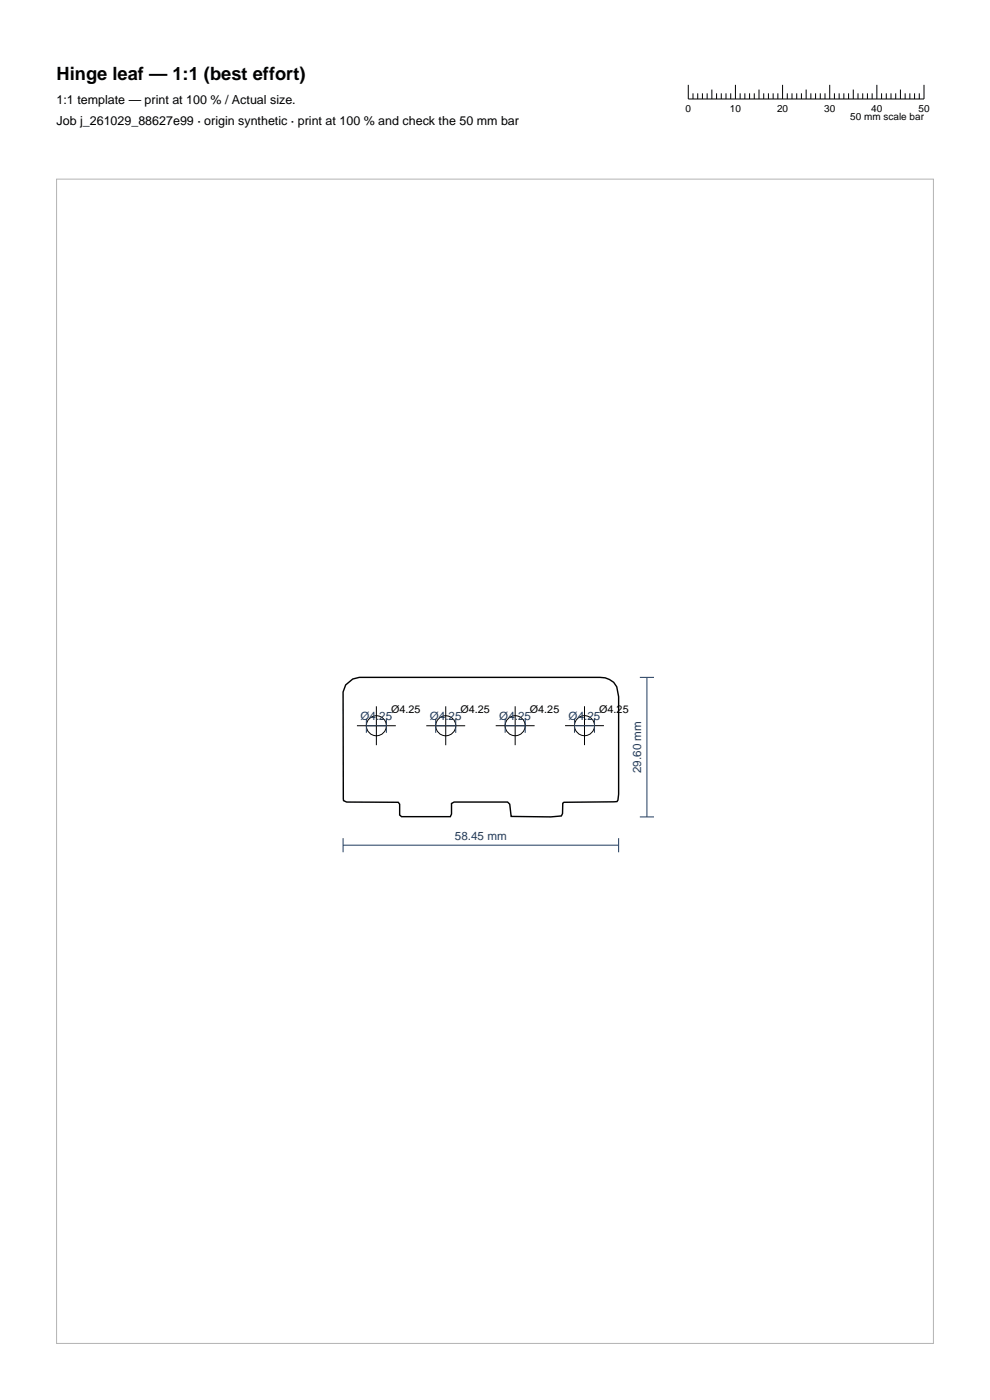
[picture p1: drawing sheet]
<svg xmlns="http://www.w3.org/2000/svg" width="210mm" height="297mm" viewBox="0 0 210 297" stroke-linecap="round" stroke-linejoin="round" font-family="sans-serif">
<g fill="none" stroke="#000" stroke-width=".21">
<path d="M146 18v3h50v-3M147 19.8v1.2M148 19.8v1.2M149 19.8v1.2M150 19.8v1.2M151 19v2M152 19.8v1.2M153 19.8v1.2M154 19.8v1.2M155 19.8v1.2M156 18v3M157 19.8v1.2"/>
<path d="M158 19.8v1.2M159 19.8v1.2M160 19.8v1.2M161 19v2M162 19.8v1.2M163 19.8v1.2M164 19.8v1.2M165 19.8v1.2M166 18v3M167 19.8v1.2M168 19.8v1.2M169 19.8v1.2"/>
<path d="M170 19.8v1.2M171 19v2M172 19.8v1.2M173 19.8v1.2M174 19.8v1.2M175 19.8v1.2M176 18v3M177 19.8v1.2M178 19.8v1.2M179 19.8v1.2M180 19.8v1.2M181 19v2"/>
<path d="M182 19.8v1.2M183 19.8v1.2M184 19.8v1.2M185 19.8v1.2M186 18v3M187 19.8v1.2M188 19.8v1.2M189 19.8v1.2M190 19.8v1.2M191 19v2M192 19.8v1.2M193 19.8v1.2"/>
<path d="M194 19.8v1.2M195 19.8v1.2M75.7 154h8.3M79.8 149.8v8.3M90.4 154h8.3M94.5 149.8v8.3M105.2 154h8.2M109.3 149.8v8.3M119.9 153.9h8.2M124 149.8v8.3"/>
<circle cx="79.8" cy="154" r="2.13"/>
<circle cx="94.5" cy="154" r="2.13"/>
<circle cx="109.3" cy="154" r="2.13"/>
<circle cx="124" cy="153.9" r="2.13"/>
</g>
<path d="M73.3 145.3l1.5-1.3 1.4-.3h51.1a3.8 3.8 0 0 1 3.9 4.1v20.7l-.1 1.2-.2 .3-11.3 .2-.2 .2-.1 2.2-.2 .5-2.3 .2-8.4-.1-.3-2.6-.4-.4h-11.4l-.5 .3v2.2l-.3 .5h-10.3l-.4-.3v-2.3l-.3-.4h-11l-.6-.3-.1-23.1z" fill="none" stroke="#000" stroke-width=".3"/>
<g fill="none" stroke="#1f3b5e" stroke-width=".21">
<path d="M77.7 154h4.3M77.7 152.5v3M82 152.5v3M92.4 154h4.3M92.4 152.5v3M96.7 152.5v3M107.2 154h4.2M107.2 152.5v3M111.4 152.5v3M121.9 153.9h4.2M121.9 152.4v3M126.1 152.4v3"/>
<path d="M135.7 143.7h3M137.2 143.7v29.6M72.8 179.3h58.4M72.8 177.8v3M131.2 177.8v3M135.7 173.3h3"/>
</g>
<path d="M12 38h186v247h-186z" fill="none" stroke="#b3b3b3" stroke-width=".21"/>
<text font-size="3.9" x="12" y="17">Hinge leaf — 1:1 (best effort)</text>
<g font-size="2.6">
<text x="12" y="22">1:1 template — print at 100 % / Actual size.</text>
<text x="12" y="26.5">Job j_261029_88627e99 · origin synthetic · print at 100 % and check the 50 mm bar</text>
</g>
<g font-size="2.5" fill="#1f3b5e">
<text x="76.5" y="152.8">Ø4.25</text>
<text x="91.2" y="152.8">Ø4.25</text>
<text x="105.9" y="152.8">Ø4.25</text>
<text x="120.6" y="152.7">Ø4.25</text>
<text x="136" y="164" transform="rotate(-90 136 164)">29.60 mm</text>
<text x="96.5" y="178.1">58.45 mm</text>
</g>
<g font-size="2.3">
<text x="83" y="151.3">Ø4.25</text>
<text x="97.7" y="151.3">Ø4.25</text>
<text x="112.4" y="151.3">Ø4.25</text>
<text x="127.1" y="151.3">Ø4.25</text>
</g>
<g font-size="2.1">
<text x="145.4" y="23.8">0</text>
<text x="154.8" y="23.8">10</text>
<text x="164.8" y="23.8">20</text>
<text x="174.8" y="23.8">30</text>
<text x="184.8" y="23.8">40</text>
<text x="194.8" y="23.8">50</text>
<text x="180.4" y="25.5">50 mm scale bar</text>
</g>
</svg>
